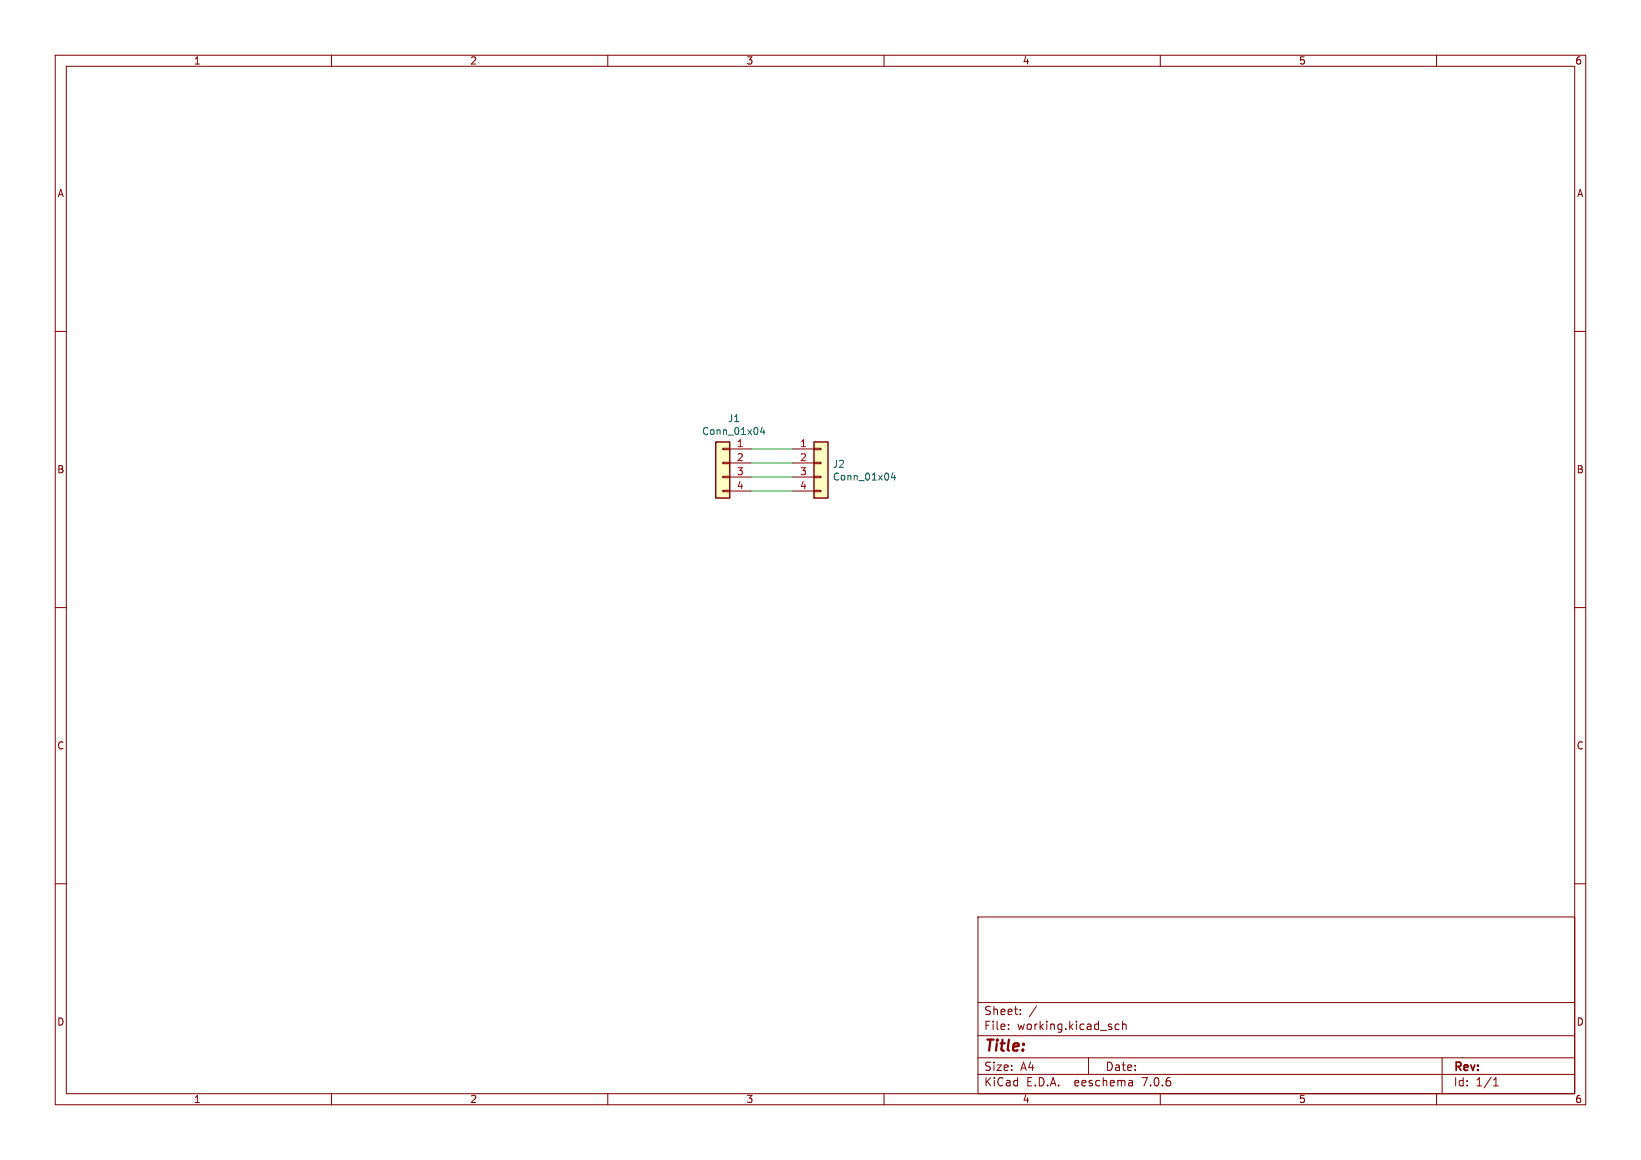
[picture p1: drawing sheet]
(kicad_sch (version 20230121) (generator eeschema)

 (paper "A4")

 (lib_symbols
  (symbol "Connector_Generic:Conn_01x04" (pin_names (offset 1.016) hide) (in_bom yes) (on_board yes)
   (property "Reference" "J" (at 0 5.08 0) (effects (font (size 1.27 1.27))))
   (property "Value" "Conn_01x04" (at 0 -7.62 0) (effects (font (size 1.27 1.27))))
   (property "Footprint" "" (at 0 0 0) (effects (font (size 1.27 1.27)) hide))
   (property "Datasheet" "~" (at 0 0 0) (effects (font (size 1.27 1.27)) hide))
   (symbol "Conn_01x04_1_1"
    (rectangle (start -1.27 -4.953) (end 0 -5.207) (stroke (width 0.1524) (type default)) (fill (type none)))
    (rectangle (start -1.27 -2.413) (end 0 -2.667) (stroke (width 0.1524) (type default)) (fill (type none)))
    (rectangle (start -1.27 0.127) (end 0 -0.127) (stroke (width 0.1524) (type default)) (fill (type none)))
    (rectangle (start -1.27 2.667) (end 0 2.413) (stroke (width 0.1524) (type default)) (fill (type none)))
    (rectangle (start -1.27 3.81) (end 1.27 -6.35) (stroke (width 0.254) (type default)) (fill (type background)))
    (pin passive line (at -5.08 2.54 0) (length 3.81) (name "Pin_1" (effects (font (size 1.27 1.27)))) (number "1" (effects (font (size 1.27 1.27)))))
    (pin passive line (at -5.08 0 0) (length 3.81) (name "Pin_2" (effects (font (size 1.27 1.27)))) (number "2" (effects (font (size 1.27 1.27)))))
    (pin passive line (at -5.08 -2.54 0) (length 3.81) (name "Pin_3" (effects (font (size 1.27 1.27)))) (number "3" (effects (font (size 1.27 1.27)))))
    (pin passive line (at -5.08 -5.08 0) (length 3.81) (name "Pin_4" (effects (font (size 1.27 1.27)))) (number "4" (effects (font (size 1.27 1.27))))))))


 (wire (pts (xy 143.51 88.9) (xy 135.89 88.9)) (stroke (width 0) (type default)))
 (wire (pts (xy 143.51 83.82) (xy 135.89 83.82)) (stroke (width 0) (type default)))
 (wire (pts (xy 143.51 81.28) (xy 135.89 81.28)) (stroke (width 0) (type default)))
 (wire (pts (xy 143.51 86.36) (xy 135.89 86.36)) (stroke (width 0) (type default)))

 (symbol (lib_id "Connector_Generic:Conn_01x04") (at 130.81 83.82 0) (mirror y) (unit 1) (in_bom yes) (on_board yes) (dnp no)
  (property "Reference" "J1" (at 132.842 75.7682 0) (effects (font (size 1.27 1.27))))
  (property "Value" "Conn_01x04" (at 132.842 78.0796 0) (effects (font (size 1.27 1.27))))
  (property "Footprint" "kiu-footprint:LED Strip 12mm" (at 130.81 83.82 0) (effects (font (size 1.27 1.27)) hide))
  (property "Datasheet" "~" (at 130.81 83.82 0) (effects (font (size 1.27 1.27)) hide)) (pin "1") (pin "2") (pin "3") (pin "4"))

 (symbol (lib_id "Connector_Generic:Conn_01x04") (at 148.59 83.82 0) (unit 1) (in_bom yes) (on_board yes) (dnp no)
  (property "Reference" "J2" (at 150.622 84.0232 0) (effects (font (size 1.27 1.27)) (justify left)))
  (property "Value" "Conn_01x04" (at 150.622 86.3346 0) (effects (font (size 1.27 1.27)) (justify left)))
  (property "Footprint" "kiu-footprint:LED Strip 12mm" (at 148.59 83.82 0) (effects (font (size 1.27 1.27)) hide))
  (property "Datasheet" "~" (at 148.59 83.82 0) (effects (font (size 1.27 1.27)) hide)) (pin "1") (pin "2") (pin "3") (pin "4"))

 (sheet_instances (path "" (page "1"))))
